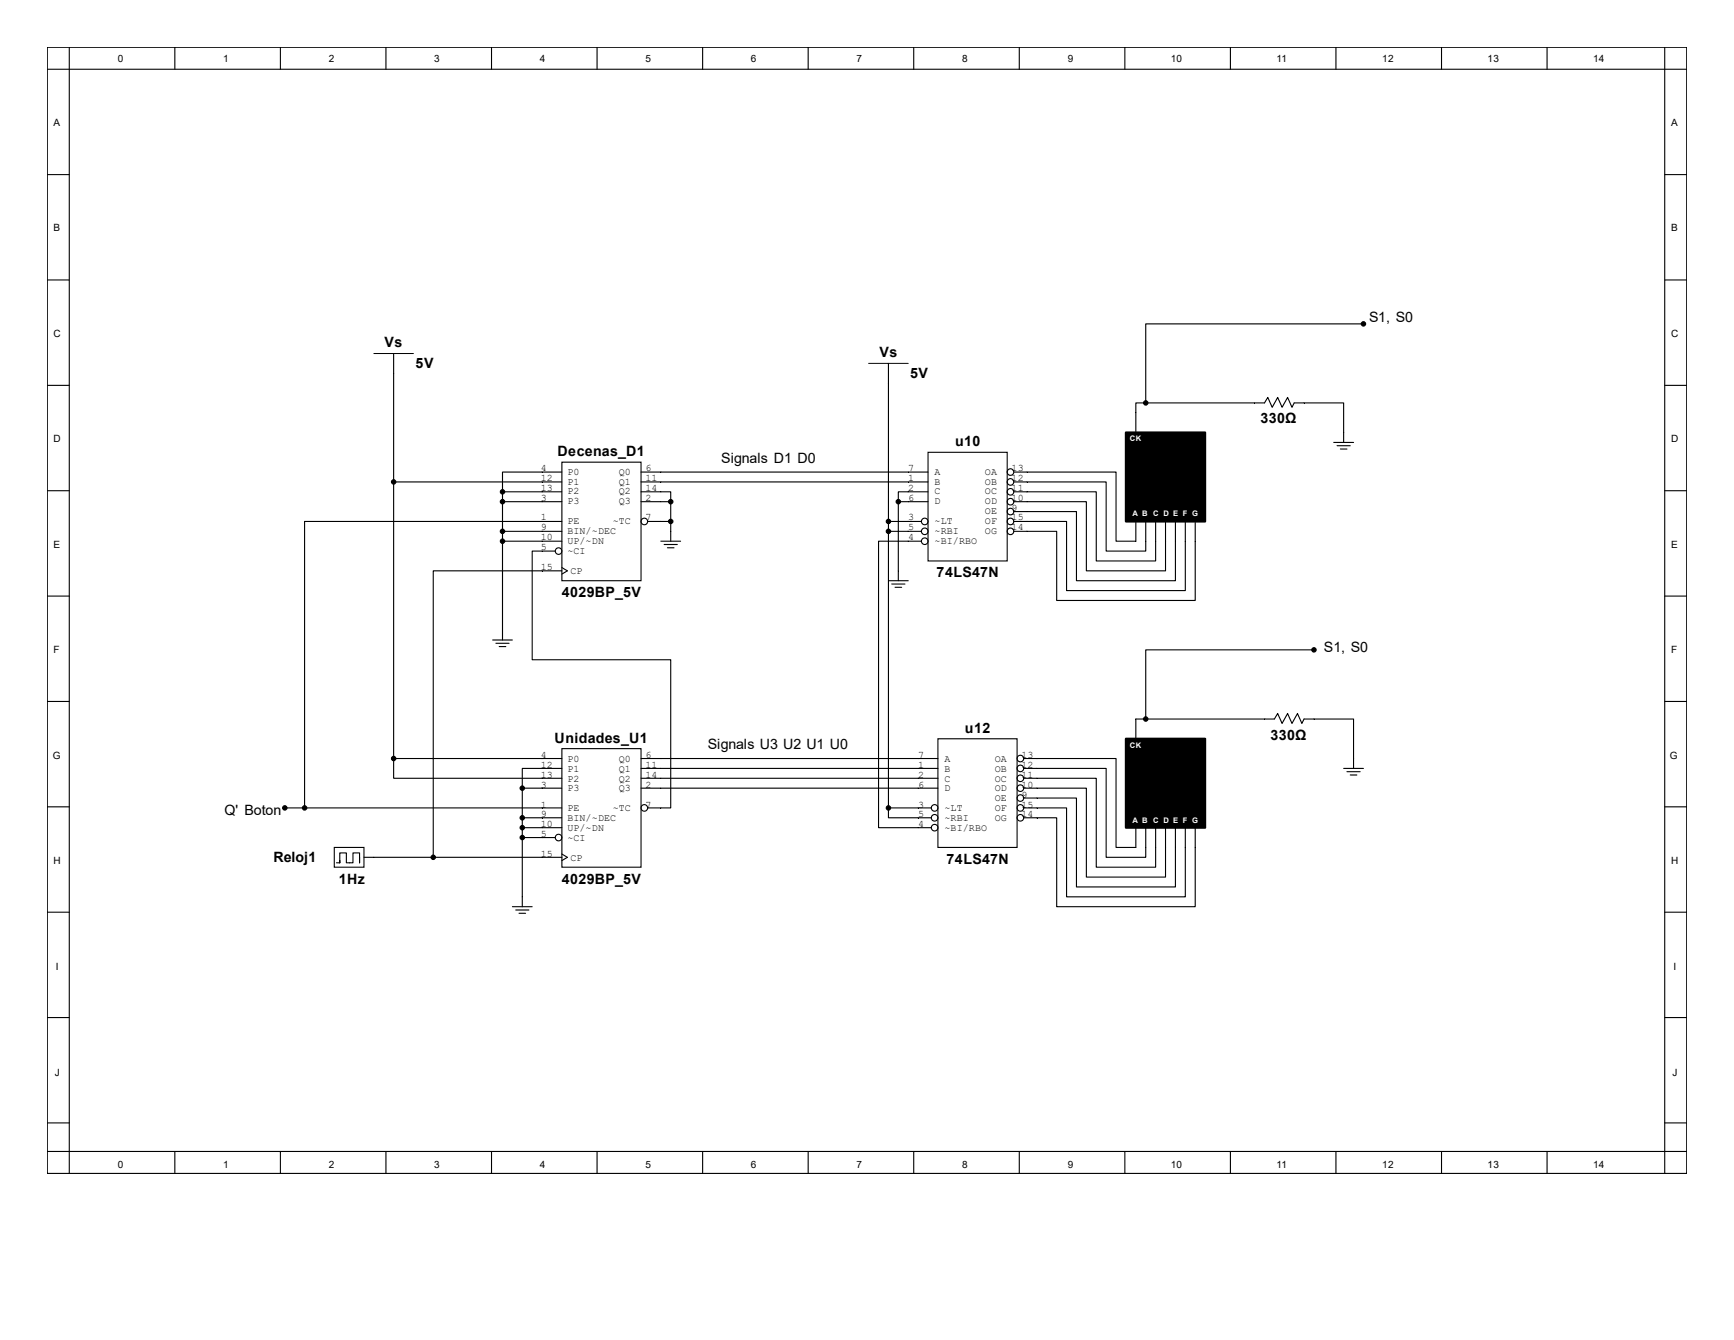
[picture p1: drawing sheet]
<svg xmlns="http://www.w3.org/2000/svg" width="279mm" height="216mm" viewBox="0 0 279 216" stroke-linecap="round" stroke-linejoin="round" font-family="sans-serif">
<g fill="none" stroke="#000" stroke-width=".18">
<path d="M7.6 7.6h264.2v181.5h-264.2zM7.6 11.2h264.2M11.2 7.6v181.5M28.2 7.6v3.6M45.2 7.6v3.6M62.2 7.6v3.6M79.2 7.6v3.6M96.2 7.6v3.6M113.2 7.6v3.6M130.2 7.6v3.6M147.2 7.6v3.6M164.2 7.6v3.6"/>
<path d="M181.2 7.6v3.6M198.3 7.6v3.6M215.3 7.6v3.6M232.3 7.6v3.6M249.3 7.6v3.6M268.2 7.6v181.5M7.6 28.1h3.6M268.2 28.1h3.6M7.6 45.1h3.6M63.4 57v65.2M143.2 58.5v71.7M219.7 52.2h-35.1v12.7"/>
<path d="M268.2 45.1h3.6M7.6 62.1h3.6M7.6 79.1h3.6M63.4 77.6h27.1M81 79.2h9.5M81 79.2v23.9M90.5 74.5h12.8v19.1h-12.8zM90.5 76.1h-9.5v3.1M103.3 79.2h4.8v1.6M103.3 76.1h46.2M103.3 77.6h46.2M149.5 72.9h12.8v17.5h-12.8z"/>
<path d="M149.5 79.2h-4.8v1.6M163.4 76.1h16.4v11.1h3.2v-3.2M163.4 77.6h14.8v11.2h6.4v-4.8M163.4 79.2h13.2v11.2h9.6v-6.4M184.6 64.9h19.1l.6-.9 .7 1.6 .9-1.6 .7 1.6 .9-1.6 .7 1.6 .3-.7h8v6.4M184.6 64.9h-1.6v4.8M214.9 71.3h3.2M215.4 71.8h2.2M216 72.3h1M268.2 62.1h3.6M268.2 79.1h3.6M7.6 96h3.6"/>
<path d="M81 80.8h9.5M81 85.6h9.5M81 87.2h9.5M89.5 88.8h-3.7v17.5h22.3v23.9h-3.7M90.5 84h-41.4v46.2M90.5 92h-20.7v46.1M90.5 91.4l.9 .6-.9 .5M103.3 80.8h4.8M104.4 84h3.7M106.5 87.2h3.2M107 87.7h2.1M107.5 88.3h1.1"/>
<path d="M108.1 80.8v6.4M143.2 84h5.3M143.2 85.6h5.3M143.2 93.6h3.1M143.7 94.1h2.1M144.2 94.6h1.1M144.7 80.8h4.8M144.7 80.8v12.8M148.5 87.2h-6.9v46.2h8.5M163.4 80.8h11.6v11.2h12.8v-8M163.4 82.4h10.1v11.2h15.9v-9.6M163.4 84h8.5v11.2h19.1v-11.2"/>
<path d="M192.6 84v12.7h-22.3v-11.1h-6.9M268.2 96h3.6M7.6 113h3.6M79.4 103.1h3.2M79.9 103.6h2.1M80.4 104.2h1.1M151.1 119h12.8v17.5h-12.8zM183 119v-3.2h22.3l.6-.8 .7 1.6 .9-1.6 .7 1.6 .9-1.6 .7 1.6 .3-.8h8v8M211.7 104.7h-27.1v11.1M268.2 113h3.6M7.6 130h3.6M45.9 130.2h44.6"/>
<path d="M53.9 136.5h4.7v3.2h-4.7zM54.2 139h.5M57.9 138.1v.9v-1.6h-1v1.6h-1.1v-1.6h-1.1v1.6v-.3M58.6 138.1h31.9M63.4 122.2v3.2h27.1M63.4 122.2h27.1M84.2 127h6.3M84.2 134.9h5.3M84.2 131.8h6.3M84.2 133.4h6.3M84.2 127v19.1M90.5 120.6h12.8v19.1h-12.8z"/>
<path d="M90.5 123.8h-6.3v3.2M90.5 137.6l.9 .5-.9 .6M103.3 122.2h47.8M103.3 123.8h47.8M103.3 125.4h47.8M103.3 127h47.8M143.2 130.2v1.6h6.9M143.2 130.2h6.9M164.9 122.2h14.9v14.3h3.2v-3.1M164.9 123.8h13.3v14.3h6.4v-4.7M164.9 125.4h11.7v14.3h9.6v-6.3M164.9 127h10.1v14.3h12.8v-7.9"/>
<path d="M164.9 128.6h8.6v14.3h15.9v-9.5M164.9 130.2h7v14.3h19.1v-11.1M164.9 131.8h5.4v14.3h22.3v-12.7M216.5 123.8h3.2M217 124.3h2.2M217.6 124.9h1M268.2 130h3.6M7.6 147h3.6M82.6 146.1h3.2M83.1 146.6h2.1M83.6 147.1h1.1M268.2 147h3.6"/>
<path d="M7.6 163.9h3.6M268.2 163.9h3.6M7.6 180.9h3.6M7.6 185.5h264.2M28.2 185.5v3.6M45.2 185.5v3.6M62.2 185.5v3.6M79.2 185.5v3.6M96.2 185.5v3.6M113.2 185.5v3.6M130.2 185.5v3.6M147.2 185.5v3.6"/>
<path d="M164.2 185.5v3.6M181.2 185.5v3.6M198.3 185.5v3.6M215.3 185.5v3.6M232.3 185.5v3.6M249.3 185.5v3.6M268.2 180.9h3.6"/>
<circle cx="162.8" cy="79.2" r=".53"/>
<circle cx="162.8" cy="77.6" r=".53"/>
<circle cx="162.8" cy="76.1" r=".53"/>
<circle cx="90" cy="88.8" r=".53"/>
<circle cx="103.8" cy="84" r=".53"/>
<circle cx="149" cy="87.2" r=".53"/>
<circle cx="149" cy="85.6" r=".53"/>
<circle cx="149" cy="84" r=".53"/>
<circle cx="162.8" cy="80.8" r=".53"/>
<circle cx="162.8" cy="82.4" r=".53"/>
<circle cx="162.8" cy="85.6" r=".53"/>
<circle cx="162.8" cy="84" r=".53"/>
<circle cx="90" cy="134.9" r=".53"/>
<circle cx="103.8" cy="130.2" r=".53"/>
<circle cx="150.6" cy="131.8" r=".53"/>
<circle cx="150.6" cy="130.2" r=".53"/>
<circle cx="150.6" cy="133.4" r=".53"/>
<circle cx="164.4" cy="122.2" r=".53"/>
<circle cx="164.4" cy="128.6" r=".53"/>
<circle cx="164.4" cy="131.8" r=".53"/>
<circle cx="164.4" cy="125.4" r=".53"/>
<circle cx="164.4" cy="130.2" r=".53"/>
<circle cx="164.4" cy="123.8" r=".53"/>
<circle cx="164.4" cy="127" r=".53"/>
</g>
<g fill="#000" stroke="#000" stroke-width=".18">
<circle cx="219.7" cy="52.2" r=".35"/>
<circle cx="63.4" cy="77.6" r=".35"/>
<circle cx="81" cy="79.2" r=".35"/>
<circle cx="184.6" cy="64.9" r=".35"/>
<circle cx="81" cy="87.2" r=".35"/>
<circle cx="81" cy="80.8" r=".35"/>
<circle cx="81" cy="85.6" r=".35"/>
<circle cx="108.1" cy="84" r=".35"/>
<circle cx="108.1" cy="80.8" r=".35"/>
<circle cx="143.2" cy="84" r=".35"/>
<circle cx="143.2" cy="85.6" r=".35"/>
<circle cx="144.7" cy="80.8" r=".35"/>
<circle cx="184.6" cy="115.8" r=".35"/>
<circle cx="211.7" cy="104.7" r=".35"/>
<circle cx="45.9" cy="130.2" r=".35"/>
<circle cx="49.1" cy="130.2" r=".35"/>
<circle cx="63.4" cy="122.2" r=".35"/>
<circle cx="69.8" cy="138.1" r=".35"/>
<circle cx="84.2" cy="134.9" r=".35"/>
<circle cx="84.2" cy="133.4" r=".35"/>
<circle cx="84.2" cy="131.8" r=".35"/>
<circle cx="84.2" cy="127" r=".35"/>
<circle cx="143.2" cy="130.2" r=".35"/>
</g>
<path d="M60.2 57h6.4M140 58.5h6.3" fill="none" stroke="#000" stroke-width=".16"/>
<g fill="#000" stroke="#000" stroke-width=".35">
<path d="M181.4 69.7h12.8v14.3h-12.8z" fill-rule="evenodd"/>
<path d="M181.4 119h12.8v14.4h-12.8z" fill-rule="evenodd"/>
</g>
<g font-size="2.3">
<text x="220.6" y="51.9">S1, S0</text>
<text x="62" y="55.9">Vs</text>
<text x="67" y="59.3">5V</text>
<text x="141.7" y="57.5">Vs</text>
<text x="146.6" y="60.9">5V</text>
<text x="153.9" y="71.9">u10</text>
<text x="203.1" y="68.2">330Ω</text>
<text x="89.8" y="73.5">Decenas_D1</text>
<text x="116.2" y="74.5">Signals D1 D0</text>
<text x="150.9" y="93">74LS47N</text>
<text x="90.5" y="96.1">4029BP_5V</text>
<text x="213.3" y="105">S1, S0</text>
<text x="89.4" y="119.7">Unidades_U1</text>
<text x="155.5" y="118.1">u12</text>
<text x="204.7" y="119.2">330Ω</text>
<text x="114" y="120.6">Signals U3 U2 U1 U0</text>
<text x="36.2" y="131.2">Q' Boton</text>
<text x="44.1" y="138.9">Reloj1</text>
<text x="54.6" y="142.4">1Hz</text>
<text x="90.5" y="142.4">4029BP_5V</text>
<text x="152.5" y="139.2">74LS47N</text>
</g>
<g font-size="1.6">
<text x="19" y="9.9">0</text>
<text x="36" y="9.9">1</text>
<text x="53" y="9.9">2</text>
<text x="69.9" y="9.9">3</text>
<text x="87" y="9.9">4</text>
<text x="104" y="9.9">5</text>
<text x="121" y="9.9">6</text>
<text x="138" y="9.9">7</text>
<text x="155" y="9.9">8</text>
<text x="172" y="9.9">9</text>
<text x="188.6" y="9.9">10</text>
<text x="205.7" y="9.9">11</text>
<text x="222.7" y="9.9">12</text>
<text x="239.7" y="9.9">13</text>
<text x="256.7" y="9.9">14</text>
<text x="8.6" y="20.2">A</text>
<text x="269.3" y="20.2">A</text>
<text x="8.6" y="37.2">B</text>
<text x="269.3" y="37.2">B</text>
<text x="8.6" y="54.2">C</text>
<text x="269.3" y="54.2">C</text>
<text x="8.6" y="71.2">D</text>
<text x="269.3" y="71.2">D</text>
<text x="87.2" y="75.9">4</text>
<text x="87.2" y="77.5">12</text>
<text x="91.4" y="76.5">P0</text>
<text x="99.7" y="76.5">Q0</text>
<text x="104" y="75.9">6</text>
<text x="104" y="77.5">11</text>
<text x="146.3" y="75.9">7</text>
<text x="146.3" y="77.5">1</text>
<text x="150.6" y="76.5">A</text>
<text x="158.7" y="76.5">OA</text>
<text x="163" y="75.9">13</text>
<text x="163" y="77.5">12</text>
<text x="87.2" y="79.1">13</text>
<text x="87.2" y="80.7">3</text>
<text x="87.2" y="83.9">1</text>
<text x="91.4" y="78.1">P1</text>
<text x="91.4" y="79.7">P2</text>
<text x="91.4" y="81.3">P3</text>
<text x="99.7" y="78.1">Q1</text>
<text x="99.7" y="79.7">Q2</text>
<text x="99.7" y="81.3">Q3</text>
<text x="104" y="79.1">14</text>
<text x="104" y="80.7">2</text>
<text x="104" y="83.9">7</text>
<text x="146.3" y="79.1">2</text>
<text x="146.3" y="80.7">6</text>
<text x="146.3" y="83.9">3</text>
<text x="150.6" y="78.1">B</text>
<text x="150.6" y="79.7">C</text>
<text x="150.6" y="81.3">D</text>
<text x="158.7" y="81.3">OD</text>
<text x="158.7" y="82.9">OE</text>
<text x="158.7" y="79.7">OC</text>
<text x="158.7" y="78.1">OB</text>
<text x="163" y="80.7">10</text>
<text x="163" y="82.3">9</text>
<text x="163" y="83.9">15</text>
<text x="163" y="79.1">11</text>
<text x="8.6" y="88.3">E</text>
<text x="87.2" y="88.6">5</text>
<text x="87.2" y="85.5">9</text>
<text x="87.2" y="87.1">10</text>
<text x="91.4" y="89.2">~CI</text>
<text x="91.4" y="86.1">BIN/~DEC</text>
<text x="91.4" y="84.5">PE</text>
<text x="91.4" y="87.7">UP/~DN</text>
<text x="98.7" y="84.5">~TC</text>
<text x="146.3" y="85.5">5</text>
<text x="146.3" y="87.1">4</text>
<text x="150.6" y="84.5">~LT</text>
<text x="150.6" y="86.1">~RBI</text>
<text x="150.6" y="87.7">~BI/RBO</text>
<text x="158.7" y="84.5">OF</text>
<text x="158.7" y="86.1">OG</text>
<text x="163" y="85.5">14</text>
<text x="269.3" y="88.3">E</text>
<text x="87.2" y="91.9">15</text>
<text x="91.9" y="92.5">CP</text>
<text x="8.6" y="105.3">F</text>
<text x="269.3" y="105.3">F</text>
<text x="8.5" y="122.3">G</text>
<text x="87.2" y="122.1">4</text>
<text x="87.2" y="123.7">12</text>
<text x="87.2" y="125.3">13</text>
<text x="91.4" y="122.7">P0</text>
<text x="91.4" y="124.3">P1</text>
<text x="91.4" y="125.9">P2</text>
<text x="99.7" y="122.7">Q0</text>
<text x="99.7" y="124.3">Q1</text>
<text x="99.7" y="125.9">Q2</text>
<text x="104" y="122.1">6</text>
<text x="104" y="123.7">11</text>
<text x="104" y="125.3">14</text>
<text x="148" y="122.1">7</text>
<text x="148" y="123.7">1</text>
<text x="148" y="125.3">2</text>
<text x="152.2" y="122.7">A</text>
<text x="152.2" y="124.3">B</text>
<text x="152.2" y="125.9">C</text>
<text x="160.3" y="122.7">OA</text>
<text x="160.3" y="125.9">OC</text>
<text x="160.3" y="124.3">OB</text>
<text x="164.6" y="122.1">13</text>
<text x="164.6" y="125.3">11</text>
<text x="164.6" y="123.7">12</text>
<text x="269.1" y="122.3">G</text>
<text x="87.2" y="126.9">3</text>
<text x="87.2" y="131.7">9</text>
<text x="87.2" y="130.1">1</text>
<text x="91.4" y="127.5">P3</text>
<text x="91.4" y="130.7">PE</text>
<text x="98.7" y="130.7">~TC</text>
<text x="99.7" y="127.5">Q3</text>
<text x="104" y="126.9">2</text>
<text x="104" y="130.1">7</text>
<text x="148" y="126.9">6</text>
<text x="148" y="130.1">3</text>
<text x="148" y="131.7">5</text>
<text x="152.2" y="127.5">D</text>
<text x="152.2" y="130.7">~LT</text>
<text x="160.3" y="127.5">OD</text>
<text x="160.3" y="129.1">OE</text>
<text x="160.3" y="130.7">OF</text>
<text x="164.6" y="126.9">10</text>
<text x="164.6" y="128.5">9</text>
<text x="164.6" y="130.1">15</text>
<text x="164.6" y="131.7">14</text>
<text x="87.2" y="134.9">5</text>
<text x="87.2" y="133.3">10</text>
<text x="91.4" y="135.5">~CI</text>
<text x="91.4" y="132.3">BIN/~DEC</text>
<text x="91.4" y="133.9">UP/~DN</text>
<text x="148" y="133.3">4</text>
<text x="152.2" y="132.3">~RBI</text>
<text x="152.2" y="133.9">~BI/RBO</text>
<text x="160.3" y="132.3">OG</text>
<text x="8.6" y="139.3">H</text>
<text x="87.2" y="138.1">15</text>
<text x="91.9" y="138.7">CP</text>
<text x="269.3" y="139.3">H</text>
<text x="9" y="156.3">I</text>
<text x="269.7" y="156.3">I</text>
<text x="8.8" y="173.3">J</text>
<text x="269.5" y="173.3">J</text>
<text x="19" y="188.2">0</text>
<text x="36" y="188.2">1</text>
<text x="53" y="188.2">2</text>
<text x="69.9" y="188.2">3</text>
<text x="87" y="188.2">4</text>
<text x="104" y="188.2">5</text>
<text x="121" y="188.2">6</text>
<text x="138" y="188.2">7</text>
<text x="155" y="188.2">8</text>
<text x="172" y="188.2">9</text>
<text x="188.6" y="188.2">10</text>
<text x="205.7" y="188.2">11</text>
<text x="222.7" y="188.2">12</text>
<text x="239.7" y="188.2">13</text>
<text x="256.7" y="188.2">14</text>
</g>
<g font-size="1.2" fill="#fff">
<text x="182.1" y="71.1">CK</text>
<text x="182.5" y="83.2">A B</text>
<text x="185.8" y="83.2">C D E F G</text>
<text x="182.1" y="120.6">CK</text>
<text x="182.5" y="132.6">A B</text>
<text x="185.8" y="132.6">C D E F G</text>
</g>
</svg>
